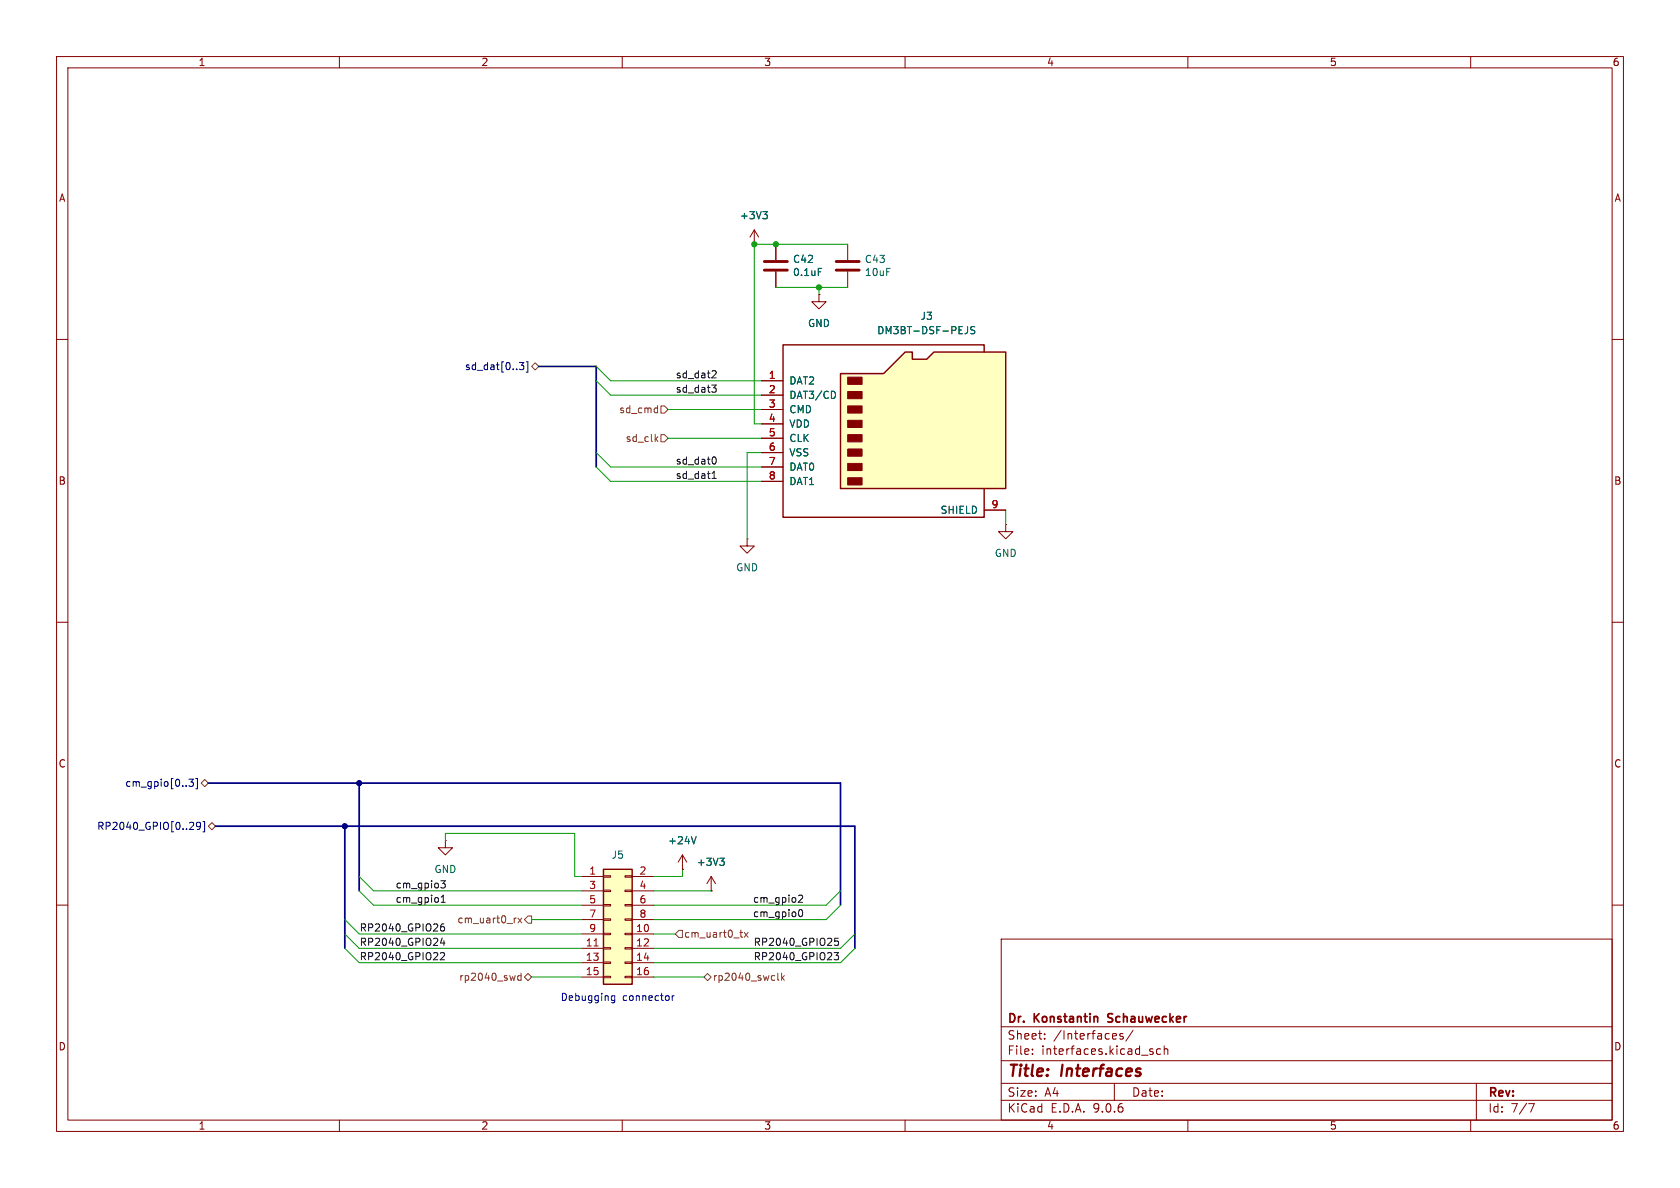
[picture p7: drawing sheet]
<svg xmlns="http://www.w3.org/2000/svg" width="297mm" height="210mm" viewBox="0 0 297 210" stroke-linecap="round" stroke-linejoin="round" font-family="sans-serif">
<g fill="none" stroke="#840000" stroke-width=".18">
<path d="M10 10h277v190h-277zM12 12h273v186h-273zM60 10v2M110 10v2M160 10v2M210 10v2M260 10v2M149.9 43.2v2.8M149.9 48v2.8M10 60h2M285 60h2M177.8 92.7v1.3h1.3l-1.3 1.3-1.3-1.3h1.3"/>
<path d="M177.8 92.7h.1M10 110h2M285 110h2M10 160h2M177 166h108v32h-108zM285 160h2M60 198v2M110 198v2M160 198v2M177 194.5h108M177 191.5h108M177 187.5h108"/>
<path d="M177 181.5h108M182.5 186.3v.1M182.5 185.5v.1M184.7 183.6v.1M184.7 182.8v.1M197 191.5v3M197.3 182.8l.1 .3-.7 .1M198.5 182.8l-.3-.1-.2 .2v.2l.5 .2v.3h-.5M200.3 182.1l-1.3 2M203.5 185.9l.3 .1 .1 .2-.2 .2h-.3M203.5 185.4l.3 .1M205.2 185.5l-.5-.1-.2 .3v.4l.1 .2h.6"/>
<path d="M205.8 185.5l.2-.1 .4 .1 .1 .9M205.8 184.9v1.5M210 198v2M260 198v2M261 191.5v6.5M270.2 195.1h1l-.6 1.5"/>
</g>
<path d="M195.9 179.3v.5M195.8 180.6l.3 .1" fill="none" stroke="#840000" stroke-width=".3"/>
<path d="M147.8 46.2h4.1M147.8 47.8h4.1" fill="none" stroke="#840000" stroke-width=".51"/>
<path d="M148.6 66h7.6l3.8-3.8h1.3v1.3h2.5l1.3-1.3h12.7v24.2h-29.2z" fill="#ffffc2"/>
<path d="M148.6 66h7.6l3.8-3.8h1.3v1.3h2.5l1.3-1.3h12.7v24.2h-29.2zM174 62.2v-1.2h-35.6v30.4h35.6v-5" fill="none" stroke="#840000" stroke-width=".25"/>
<g fill="#840000" stroke="#840000" stroke-width=".18">
<path d="M149.9 66.7h2.5v1.2h-2.5z"/>
<path d="M149.9 69.2h2.5v1.3h-2.5z"/>
<path d="M149.9 71.8h2.5v1.2h-2.5z"/>
<path d="M149.9 74.3h2.5v1.3h-2.5z"/>
<path d="M149.9 76.8h2.5v1.3h-2.5z"/>
<path d="M149.9 79.4h2.5v1.2h-2.5z"/>
<path d="M149.9 81.9h2.5v1.3h-2.5z"/>
<path d="M149.9 84.5h2.5v1.2h-2.5z"/>
</g>
<path d="M134.6 67.3h3.8M134.6 69.9h3.8M134.6 72.4h3.8M134.6 74.9h3.8M134.6 77.5h3.8M134.6 80h3.8M134.6 82.6h3.8M134.6 85.1h3.8M174 90.2h3.8" fill="none" stroke="#840000" stroke-width=".18"/>
<path d="M171.1 57.7v.9a.41 .41 0 0 1-.5 .4M172.3 57.8l-.5-.1-.1 .2v.3l.5 .3 .1 .3-.2 .2-.5-.1M147.5 69.2l.2 .5-.2 .7" fill="none" stroke="#006464" stroke-width=".18"/>
<path d="M106.7 153.7h5.1v20.3h-5.1z" fill="#ffffc2"/>
<path d="M106.7 153.7h5.1v20.3h-5.1z" fill="none" stroke="#840000" stroke-width=".25"/>
<g fill="none" stroke="#840000" stroke-width=".18">
<path d="M133.3 43.2h.1M133.3 40.6l-.7 1.3M133.3 40.6l.8 1.3M133.3 40.6v2.6M137.2 43.2v2.8M137.2 48v2.8M144.8 52.1v1.2h1.2l-1.2 1.3-1.3-1.3h1.3M144.8 52.1h.1M134.6 67.3h3.8M134.6 69.9h3.8M134.6 72.4h3.8M134.6 74.9h3.8"/>
<path d="M134.6 77.5h3.8M132.1 95.3v1.2h1.2l-1.2 1.3-1.3-1.3h1.3M132.1 95.3h.1M134.6 80h3.8M134.6 82.6h3.8M134.6 85.1h3.8M174 90.2h3.8M78.7 148.6v1.3h1.3l-1.3 1.2-1.2-1.2h1.2M78.7 148.6h.1M102.9 154.9h3.8M102.9 157.5h3.8M106.7 154.8h1.2v.3h-1.2z"/>
<path d="M106.7 157.4h1.2v.2h-1.2zM106.7 159.9h1.2v.2h-1.2zM110.5 154.8h1.3v.3h-1.3zM110.5 157.4h1.3v.2h-1.3zM110.5 159.9h1.3v.2h-1.3zM111.8 154.9h3.8M111.8 157.5h3.8M120.6 153.7h.1M120.6 151.1l-.7 1.3M120.6 151.1l.8 1.3M120.6 151.1v2.6M125.7 157.5h.1"/>
<path d="M125.7 154.9l-.7 1.3M125.7 154.9l.8 1.3M125.7 154.9v2.6M102.9 160h3.8M102.9 162.6h3.8M102.9 165.1h3.8M102.9 167.6h3.8M102.9 170.2h3.8M102.9 172.7h3.8M106.7 162.4h1.2v.3h-1.2zM106.7 165h1.2v.2h-1.2zM106.7 167.5h1.2v.3h-1.2z"/>
<path d="M106.7 170.1h1.2v.2h-1.2zM106.7 172.6h1.2v.2h-1.2zM110.5 162.4h1.3v.3h-1.3zM110.5 165h1.3v.2h-1.3zM110.5 167.5h1.3v.3h-1.3zM110.5 170.1h1.3v.2h-1.3zM110.5 172.6h1.3v.2h-1.3zM111.8 160h3.8M111.8 162.6h3.8M111.8 165.1h3.8M111.8 167.6h3.8M111.8 170.2h3.8"/>
<path d="M111.8 172.7h3.8"/>
</g>
<path d="M105 167.2h.7" fill="none" stroke="#a90000" stroke-width=".18"/>
<path d="M135.1 46.2h4.1M135.1 47.8h4.1" fill="none" stroke="#840000" stroke-width=".51"/>
<path d="M134.9 37.4h.7l-.4 .5M135.4 37.9l.2 .2v.3l-.2 .3M144.7 47.4h.6M171.1 57.7v.9a.41 .41 0 0 1-.5 .4M172.3 57.8l-.5-.1-.1 .2v.3l.5 .3 .1 .3-.2 .2-.5-.1M147.5 69.2l.2 .5-.2 .7M123.1 147.9l-.5 1.3M127.2 151.7h.8l-.4 .5M127.8 152.2l.2 .2v.3l-.2 .3" fill="none" stroke="#006464" stroke-width=".18"/>
<g fill="none" stroke="#725600" stroke-width=".18">
<path d="M94 64.8l.6-.7 .6 .7-.6 .6zM115.9 72.1l.3 .1M115.9 77.6l.4 .4M116.2 71.7v1.3M116.2 72.9l-.3 .1M116.3 77.2l-.5 .5M116.8 76.8h.7l.6 .7-.6 .6h-.7zM116.8 71.8h.7l.6 .6-.6 .6h-.7zM35.6 138.4l.6-.6 .6 .6-.6 .7zM36.8 146.1l.7-.7 .6 .7-.6 .6zM91.1 162.3h.2M91.6 162.3l.6 .8"/>
<path d="M92.1 172v1.3M92.1 172.5h-.3l-.3 .2 .1 .5h.5M92.2 162.3l-.6 .8M92.7 172.7l.6-.6 .7 .6-.7 .7zM93.3 161.9h.7v1.3h-.7l-.6-.6zM120 164.5h.6v1.2h-.6l-.6-.6zM124.5 172.7l.6-.6 .6 .6-.6 .7zM130.8 164.8h.5M131.2 165.7h.1M131.6 164.8l.6 .9M132.2 164.8l-.6 .9M137.5 172v1.1l.2 .2"/>
<path d="M138.2 172v1.3M138.3 172.8l.4 .5M138.7 172.5l-.5 .4"/>
</g>
<path d="M91.8 64.1h.8l-.4 .5 .3 .1v.5l-.1 .1-.6-.1M93 64h.3v1.8h-.3M33.4 137.7h.8l-.4 .5 .3 .1v.6l-.2 .1-.5-.1M34.6 137.6h.3v1.8h-.3M35.5 145.9l-.3 .2h-.2l-.3-.2 .1-.5h.4l.2 .1a.84 .84 0 0 1-.3 1.1h-.3M35.9 145.2h.3v1.9h-.3" fill="none" stroke="#000084" stroke-width=".18"/>
<g fill="none" stroke="#0f0f0f" stroke-width=".18">
<path d="M125.8 68.1h.8l-.4 .5 .4 .1v.4l-.2 .2h-.4M126.1 65.5l.4 .1 .1 .3-.8 .9h.8M125.9 84.6h.7M125.9 83.7l.4-.4v1.3M126.2 80.8a.68 .68 0 0 1 .4 .6 .68 .68 0 0 1-.4 .6M77.9 155.7h.8l-.4 .5 .4 .1v.5l-.2 .2-.5-.1M78 159.5h.7M78 158.6l.4-.4v1.3M141.2 158.4l.5-.2 .2 .4-.8 .9h.8M77.9 168.5l.5-.1 .2 .4-.8 .9h.8M78.2 165.8l-.3 .9h.8M78.5 163.3l-.4 .1a.86 .86 0 0 0 0 1.2l.4-.1 .1-.5-.2-.2h-.3l-.2 .2"/>
<path d="M78.5 166.3v.8M141.2 161l.3-.2a.68 .68 0 0 1 .4 .6 .68 .68 0 0 1-.4 .6l-.3-.2M147.5 168.4h.7l-.4 .5 .4 .1v.5l-.2 .2-.5-.2M148.2 165.9h-.6l-.1 .6 .2-.2 .4 .1 .1 .2v.4l-.2 .1-.5-.1"/>
</g>
<path d="M95.2 64.8h10.2v17.8M36.8 138.4h111.8v21.6M63.5 138.4v19.1M38.1 146.1h113v21.5M61 146.1v21.5" fill="none" stroke="#000084" stroke-width=".3"/>
<g fill="none" stroke="#009600" stroke-width=".18">
<path d="M137.2 50.8h12.7M144.8 50.8v1.3M149.9 43.2h-16.6v31.7h1.3M105.4 67.3l2.5 2.6h26.7M105.4 64.8l2.5 2.5h26.7M118.1 77.5h16.5M118.1 72.4h16.5M105.4 80l2.5 2.6h26.7M105.4 82.6l2.5 2.5h26.7M134.6 80h-2.5v15.3M177.8 90.2v2.5M63.5 154.9l2.5 2.6h36.9"/>
<path d="M63.5 157.5l2.5 2.5h36.9M78.7 148.6v-1.3h22.9v7.6h1.3M115.6 157.5h10.1M120.6 153.7v1.2h-5M148.6 157.5l-2.6 2.5h-30.4M61 167.6l2.5 2.6h39.4M61 162.6l2.5 2.5h39.4M61 165.1l2.5 2.5h39.4M94 162.6h8.9M94 172.7h8.9M115.6 165.1h3.8M115.6 172.7h8.9"/>
<path d="M148.6 160l-2.6 2.6h-30.4M151.1 167.6l-2.5 2.6h-33M151.1 165.1l-2.5 2.5h-33"/>
</g>
<path d="M108.1 176.6l.2 .3 .4-.1M108.7 176v1l-.3 .3-.3-.1M108.7 176.1l-.4-.1-.2 .3M118.8 176v.9M119.2 176l-.4 .3" fill="none" stroke="#0000c2" stroke-width=".18"/>
<g fill="#000084" stroke="#000084" stroke-width=".18">
<circle cx="63.5" cy="138.4" r=".46"/>
<circle cx="61" cy="146.1" r=".46"/>
</g>
<g fill="#009600" stroke="#009600" stroke-width=".18">
<circle cx="137.2" cy="43.2" r=".46"/>
<circle cx="133.3" cy="43.2" r=".46"/>
<circle cx="144.8" cy="50.8" r=".46"/>
</g>
<g font-size="2.8" fill="#840000">
<text x="178" y="190.9">Title:</text>
<text x="187.7" y="190.9">Interfaces</text>
</g>
<g font-size="2.1" fill="#840000">
<text x="178" y="184">Sheet:</text>
<text x="178" y="181.2">Dr.</text>
<text x="182.9" y="181.2">Konstantin</text>
<text x="186.2" y="184">/Interfaces/</text>
<text x="196.6" y="181.2">Schauwecker</text>
<text x="178" y="186.7">File:</text>
<text x="184.1" y="186.7">interfaces.kicad_sch</text>
<text x="178" y="196.9">KiCad</text>
<text x="178" y="194.1">Size:</text>
<text x="184.7" y="194.1">A4</text>
<text x="185.7" y="196.9">E.D.A.</text>
<text x="193.3" y="196.9">9.0.6</text>
<text x="200" y="194.1">Date:</text>
<text x="263" y="194.3">Rev:</text>
<text x="263" y="196.9">Id:</text>
<text x="267.1" y="196.9">7/7</text>
</g>
<g font-size="1.8" fill="#840000">
<text x="35" y="11.9">1</text>
<text x="85" y="11.9">2</text>
<text x="135" y="11.9">3</text>
<text x="185" y="11.9">4</text>
<text x="235" y="11.9">5</text>
<text x="285" y="11.9">6</text>
<text x="10.3" y="35.9">A</text>
<text x="285.3" y="35.9">A</text>
<text x="10.3" y="85.9">B</text>
<text x="285.3" y="85.9">B</text>
<text x="10.3" y="135.9">C</text>
<text x="285.3" y="135.9">C</text>
<text x="10.3" y="185.9">D</text>
<text x="285.3" y="185.9">D</text>
<text x="35" y="199.9">1</text>
<text x="85" y="199.9">2</text>
<text x="135" y="199.9">3</text>
<text x="185" y="199.9">4</text>
<text x="235" y="199.9">5</text>
<text x="285" y="199.9">6</text>
</g>
<g font-size="1.8" fill="#006464">
<text x="130.7" y="39">+3V3</text>
<text x="140.1" y="46.7">C42</text>
<text x="152.8" y="46.7">C43</text>
<text x="140.1" y="49">0.1uF</text>
<text x="152.8" y="49">10uF</text>
<text x="142.7" y="58">GND</text>
<text x="155" y="59.3">DM3BT-DSF-PEJS</text>
<text x="162.6" y="56.7">J3</text>
<text x="139.4" y="68.2">DAT2</text>
<text x="139.4" y="70.7">DAT3/CD</text>
<text x="139.4" y="73.3">CMD</text>
<text x="139.4" y="75.8">VDD</text>
<text x="139.4" y="78.3">CLK</text>
<text x="139.4" y="80.9">VSS</text>
<text x="139.4" y="83.4">DAT0</text>
<text x="139.4" y="86">DAT1</text>
<text x="166.2" y="91">SHIELD</text>
<text x="130" y="101.2">GND</text>
<text x="175.8" y="98.7">GND</text>
<text x="118" y="149.5">+24V</text>
<text x="76.7" y="154.5">GND</text>
<text x="108" y="152">J5</text>
<text x="123.1" y="153.3">+3V3</text>
</g>
<g font-size="1.8" fill="#000084">
<text x="82.1" y="65.6">sd_dat[0..3]</text>
<text x="22" y="139.3">cm_gpio[0..3]</text>
<text x="17.1" y="146.9">RP2040_GPIO[0..29]</text>
</g>
<g font-size="1.8" fill="#0f0f0f">
<text x="119.4" y="69.5">sd_dat3</text>
<text x="119.4" y="67">sd_dat2</text>
<text x="119.4" y="82.2">sd_dat0</text>
<text x="119.4" y="84.7">sd_dat1</text>
<text x="69.8" y="157.1">cm_gpio3</text>
<text x="69.8" y="159.7">cm_gpio1</text>
<text x="133" y="159.7">cm_gpio2</text>
<text x="63.5" y="164.8">RP2040_GPIO26</text>
<text x="63.5" y="167.3">RP2040_GPIO24</text>
<text x="133" y="162.2">cm_gpio0</text>
<text x="133.1" y="167.3">RP2040_GPIO25</text>
<text x="63.5" y="169.8">RP2040_GPIO22</text>
<text x="133.1" y="169.8">RP2040_GPIO23</text>
</g>
<g font-size="1.8" fill="#a90000">
<text x="135.8" y="67.1">1</text>
<text x="135.8" y="69.6">2</text>
<text x="135.8" y="72.1">3</text>
<text x="135.8" y="74.7">4</text>
<text x="135.8" y="77.2">5</text>
<text x="135.8" y="79.8">6</text>
<text x="135.8" y="82.3">7</text>
<text x="135.8" y="84.8">8</text>
<text x="175.2" y="89.9">9</text>
<text x="104.1" y="154.7">1</text>
<text x="113" y="154.7">2</text>
<text x="104.1" y="157.2">3</text>
<text x="104.1" y="159.8">5</text>
<text x="113" y="157.2">4</text>
<text x="113" y="159.8">6</text>
<text x="103.5" y="167.4">11</text>
<text x="104.1" y="162.3">7</text>
<text x="104.1" y="164.8">9</text>
<text x="112.4" y="164.8">10</text>
<text x="112.4" y="167.4">12</text>
<text x="113" y="162.3">8</text>
<text x="103.5" y="169.9">13</text>
<text x="103.5" y="172.5">15</text>
<text x="112.4" y="169.9">14</text>
<text x="112.4" y="172.5">16</text>
</g>
<g font-size="1.8" fill="#725600">
<text x="109.4" y="73.3">sd_cmd</text>
<text x="110.5" y="78.3">sd_clk</text>
<text x="80.8" y="163.4">cm_uart0_rx</text>
<text x="120.8" y="166">cm_uart0_tx</text>
<text x="81.1" y="173.6">rp2040_swd</text>
<text x="125.9" y="173.6">rp2040_swclk</text>
</g>
<g font-size="1.8" fill="#0000c2">
<text x="99" y="177.1">Debugging</text>
<text x="110" y="177.1">connector</text>
</g>
</svg>
